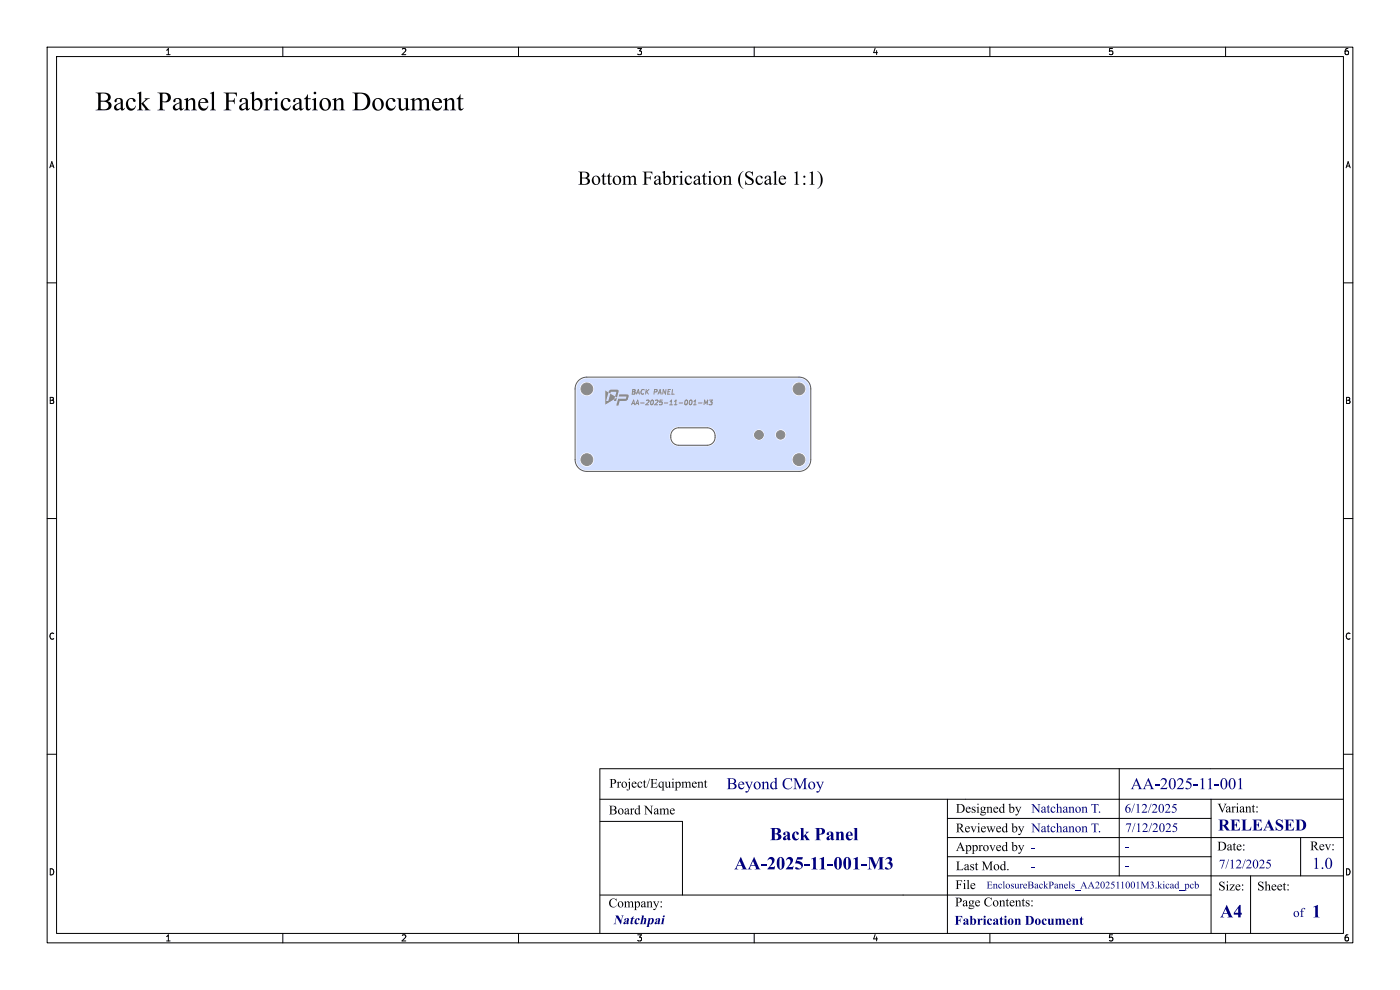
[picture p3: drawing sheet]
<svg xmlns="http://www.w3.org/2000/svg" width="297mm" height="210mm" viewBox="0 0 297 210" stroke-linecap="round" stroke-linejoin="round" font-family="sans-serif">
<path d="M123 80.8l.7-.4 .8-.1h45a2.24 2.24 0 0 1 2.2 2.1h-.7v-.3a1.51 1.51 0 0 0-1.6-1.1 1.51 1.51 0 0 0-1.4 1.4h-42v-.3a1.51 1.51 0 0 0-2.5-.7 1.51 1.51 0 0 0 .4 2.5 1.51 1.51 0 0 0 2.1-1.5h42v.2a1.51 1.51 0 0 0 1.6 1.4 1.51 1.51 0 0 0 1.4-1.6h.7l.1 9.8h-5l-.1-.2a1.15 1.15 0 0 0-1.2-.9 1.15 1.15 0 0 0-1 1.1h-2.3l-.1-.2a1.15 1.15 0 0 0-1.3-.9 1.15 1.15 0 0 0-.9 1.2h-7.9l-.1-.2a1.93 1.93 0 0 0-1.9-1.6h-6.1a2.12 2.12 0 0 0-1.9 2.1 2.12 2.12 0 0 0 1.9 2.1h6.5a1.93 1.93 0 0 0 1.6-1.8v-.6h7.9a1.15 1.15 0 0 0 1.2 1.1 1.15 1.15 0 0 0 1.1-1.2h2.3v.1a1.15 1.15 0 0 0 1.2 1.1 1.15 1.15 0 0 0 1.1-1.2h5v5.2h-.8v-.3a1.51 1.51 0 0 0-1.6-1.1 1.51 1.51 0 0 0-1.4 1.4h-42v-.3a1.51 1.51 0 0 0-2.5-.7 1.51 1.51 0 0 0 .4 2.5 1.51 1.51 0 0 0 2.1-1.5h42v.2a1.51 1.51 0 0 0 1.6 1.4 1.51 1.51 0 0 0 1.4-1.6h.8l-.1 .6a2.24 2.24 0 0 1-2.2 1.7h-45a2.25 2.25 0 0 1-2.2-2.2v-15l.1-.8z" fill="#d2dfff"/>
<g fill="#fff" stroke="#fff" stroke-width=".21">
<circle cx="161" cy="92.2" r=".9"/>
<circle cx="169.5" cy="82.5" r="1.25"/>
<circle cx="124.5" cy="82.5" r="1.25"/>
<circle cx="169.5" cy="97.5" r="1.25"/>
<circle cx="165.6" cy="92.2" r=".9"/>
<circle cx="124.5" cy="97.5" r="1.25"/>
</g>
<path d="M147.1 85.9h.6M147.2 85.2l.3-.3-.1 1M148.2 85.5h.7M149.4 85.9l.1-1 .2 .7 .4-.7-.1 1M150.5 84.9h.6l-.3 .3 .2 .1v.5h-.6" fill="none" stroke="#8b8b8b" stroke-width=".21"/>
<g fill="#8b8b8b">
<path d="M130.3 84.7l.6-.4-.2 .8h-.5z"/>
<path d="M129.3 82.8l.4-.1h1.5v.3l-.3 1.3-.4-.2 .2-1h-1.1l-.1 .4-.4-.2z"/>
<path d="M128.4 82.9l.7 .4-.5 1.8h.5l.3-1.4a.18 .18 0 0 1 .1-.2 .18 .18 0 0 1 .2 .2l.8 .4-.2 .6-1.9 1.1z"/>
<path d="M131.4 83.7h1.7l.3 .1v.3l-.4 .9-1.5 .1-.3 .9h-.5l.4-1.4h1.7l.1-.4-1.6-.1z"/>
</g>
<g fill="#8b8b8b" stroke="#8b8b8b" stroke-width=".21">
<circle cx="161" cy="92.2" r=".9"/>
<circle cx="169.5" cy="82.5" r="1.25"/>
<circle cx="124.5" cy="82.5" r="1.25"/>
<circle cx="169.5" cy="97.5" r="1.25"/>
<circle cx="165.6" cy="92.2" r=".9"/>
<circle cx="124.5" cy="97.5" r="1.25"/>
</g>
<path d="M122.7 80.7l.9-.5 .9-.2h45a2.5 2.5 0 0 1 2.5 2.5v15a2.5 2.5 0 0 1-2.5 2.5h-45a2.5 2.5 0 0 1-2.5-2.5v-15.2l.2-.9zM142.8 91.2l1-.4 6.2-.1a1.86 1.86 0 0 1 1.7 1.9 1.86 1.86 0 0 1-1.7 1.8l-6 .1a1.88 1.88 0 0 1-1.6-1.3 1.88 1.88 0 0 1 .4-2z" fill="none" stroke="#575757" stroke-width=".21"/>
<g fill="none" stroke="#000" stroke-width=".21">
<path d="M10 10h277v190h-277zM12 12h273v186h-273zM60 10v2M110 10v2M160 10v2M210 10v2M260 10v2M10 60h2M285 60h2M10 110h2M285 110h2M10 160h2"/>
<path d="M127.3 174.2h17.5M127.3 169.5h17.2M127.3 163.1h157.6M144.6 169.5h112.1M201 177.7h84M201 173.6h55.9M201 169.5v28.5M237.4 169.5v16.3M275.9 177.7v8.1M285 160h2M60 198v2M110 198v2"/>
<path d="M127.3 189.9h129.6M160 198v2M201 181.7h55.9M210 198v2M260 198v2M265.3 185.8v12.2"/>
</g>
<g fill="#00007f">
<path d="M218.9 183.9h.7v.2h-.7z"/>
<path d="M238.8 183.8h.7v.2h-.7z"/>
</g>
<path d="M201 185.8h55.7" fill="none" stroke="#000" stroke-width=".21"/>
<path d="M238.8 179.7h.7v.2h-.7z" fill="#00007f"/>
<path d="M127.3 163.1v34.9M144.8 174.2v15.7M237.4 163.1v6.4M256.8 169.5h28.2M256.9 169.5v28.5M256.8 185.8h28.2" fill="none" stroke="#000" stroke-width=".21"/>
<g fill="#000">
<path d="M122.7 36.4h1.2a.91 .91 0 0 1 1.1 .7h-.4a.78 .78 0 0 0-1.1-.5v1.1a.77 .77 0 0 0 1.1-.6h.4v.2l-.5 .5a.66 .66 0 0 1 .7 .7h-.5a.88 .88 0 0 0-1.2-.6v1.1a.84 .84 0 0 0 1.2-.5h.5a.91 .91 0 0 1-1.2 .7h-1.3l.3-.2 .1-.3v-2zM125.9 37.5a.9 .9 0 0 1 1-.1 .9 .9 0 0 1 .4 1h-.3a.69 .69 0 0 0-.8-.9 1.07 1.07 0 0 0 .3 1.6l.3-.2 .2-.5h.3a.95 .95 0 0 1-1.4 .7 .95 .95 0 0 1 0-1.6zM128.1 36.7l.1 .6h.4v.1h-.4v1.4l.2 .2 .2-.2a.39 .39 0 0 1-.4 .4 .39 .39 0 0 1-.4-.5v-1.3h-.3zM129.3 36.7v.6h.5v.1h-.5l.1 1.4 .1 .2 .3-.2a.39 .39 0 0 1-.5 .4 .39 .39 0 0 1-.3-.5v-1.3h-.3zM130.3 37.5a.9 .9 0 0 1 1.1-.1 .9 .9 0 0 1 .4 1h-.4a.69 .69 0 0 0-.8-.9 1.07 1.07 0 0 0 .3 1.6l.4-.2 .1-.5h.4a.95 .95 0 0 1-1.5 .7 .95 .95 0 0 1 0-1.6zM132 37.5l.6-.2v.4a.67 .67 0 0 1 1-.3l.1 .3a.59 .59 0 0 1 .8-.5 .59 .59 0 0 1 .4 .8v.9l.3 .3h-1l.3-.2v-1a.4 .4 0 0 0-.3-.5 .4 .4 0 0 0-.4 .4v1.1l.3 .2h-1l.3-.2v-1a.41 .41 0 0 0-.3-.5 .41 .41 0 0 0-.5 .3v1.1l.3 .3h-.9l.2-.2 .1-1-.1-.4zM136.3 36.4h2.1v.6l-.4-.4h-.9v1.1l.7-.1 .2-.3v.9l-.2-.3-.7-.1v1.2l.4 .2h-1.2l.4-.2v-.3v-2zM139 37.4a.66 .66 0 0 1 .7-.1 .66 .66 0 0 1 .4 .6v.9h-.3v-.7l-.4 .1a.36 .36 0 0 0-.3 .5 .36 .36 0 0 0 .5 .2l.5-.1 .1 .2 .2-.2a.36 .36 0 0 1-.2 .4 .36 .36 0 0 1-.4-.1v-.2a.59 .59 0 0 1-1 .1 .64 .64 0 0 1 .5-.9l.5-.2a.37 .37 0 0 0-.1-.4 .37 .37 0 0 0-.5 0l-.1 .2a.17 .17 0 0 1-.1 .2 .17 .17 0 0 1-.2-.2zM140.4 36.5l.7-.2v1.3a.73 .73 0 0 1 .9-.2 .73 .73 0 0 1 .4 .9h-.4a.55 .55 0 0 0-.2-.7 .55 .55 0 0 0-.7 .2v1.1a.57 .57 0 0 0 .7 .1 .57 .57 0 0 0 .2-.7h.4a.99 .99 0 0 1-.6 .9 .99 .99 0 0 1-1.1-.2v-2.3zM142.6 37.5l.6-.2v.4l.3-.4a.24 .24 0 0 1 .4 0 .24 .24 0 0 1-.1 .4l-.3-.2-.3 .3v1.1l.3 .3h-.9l.3-.2v-1l-.1-.4zM144.1 37.5l.6-.2v1.6l.3 .3h-.9l.3-.3v-.9l-.1-.4zM145.5 37.5a.61 .61 0 0 1 .7-.3 .61 .61 0 0 1 .5 .7l-.3-.1a.41 .41 0 0 0-.4-.4 .41 .41 0 0 0-.4 .5 .69 .69 0 0 0 .1 .8 .69 .69 0 0 0 .8 .1l.3-.3a.78 .78 0 0 1-.9 .7 .78 .78 0 0 1-.7-.9z"/>
<path d="M147.4 37.4a.66 .66 0 0 1 .7-.1 .66 .66 0 0 1 .4 .6v.9h-.3v-.7l-.4 .1a.36 .36 0 0 0-.4 .5 .36 .36 0 0 0 .6 .2l.5-.1 .1 .2 .2-.2a.36 .36 0 0 1-.2 .4 .36 .36 0 0 1-.4-.1v-.2a.59 .59 0 0 1-1 .1 .64 .64 0 0 1 .5-.9l.5-.2a.37 .37 0 0 0-.2-.4 .37 .37 0 0 0-.5 0v.2a.17 .17 0 0 1-.1 .2 .17 .17 0 0 1-.2-.2zM149.4 36.7l.1 .6h.4v.1h-.4v1.4l.2 .2 .2-.2a.39 .39 0 0 1-.4 .4 .39 .39 0 0 1-.3-.5v-1.3h-.3zM150.1 37.5l.7-.2v1.6l.3 .3h-1l.3-.3v-.9v-.4zM151.6 37.5a.9 .9 0 0 1 1.1-.1 .9 .9 0 0 1 .4 1h-.4a.69 .69 0 0 0-.8-.9 1.07 1.07 0 0 0 .4 1.6l.3-.2 .1-.5h.4a.95 .95 0 0 1-1.4 .7 .95 .95 0 0 1-.1-1.6zM153.3 37.5l.6-.2v.4a.58 .58 0 0 1 .7-.4 .58 .58 0 0 1 .5 .7v.9l.2 .3h-.9l.3-.2v-1a.4 .4 0 0 0-.3-.5 .4 .4 0 0 0-.5 .3v1.1l.3 .3h-.9l.3-.2v-1.2l-.1-.2zM158.3 36.6a1.42 1.42 0 0 1 1.3-.1l.1-.1v.9a.63 .63 0 0 0-.5-.8 .63 .63 0 0 0-.8 .6l.7 .5a.87 .87 0 0 1 .8 1.1 .87 .87 0 0 1-1.4 .5l-.3-.1-.1 .1v-.9a.77 .77 0 0 0 .6 .7 .77 .77 0 0 0 .8-.4 1.61 1.61 0 0 0-1.1-.9 .69 .69 0 0 1-.1-1.1zM160.5 37.5a.61 .61 0 0 1 .8-.3 .61 .61 0 0 1 .4 .7l-.3-.1a.41 .41 0 0 0-.4-.4 .41 .41 0 0 0-.4 .5 .69 .69 0 0 0 .2 .8 .69 .69 0 0 0 .8 .1l.2-.3a.78 .78 0 0 1-.9 .7 .78 .78 0 0 1-.6-.9zM162.4 37.4a.66 .66 0 0 1 .7-.1 .66 .66 0 0 1 .4 .6v.9h-.3v-.7l-.4 .1a.36 .36 0 0 0-.3 .5 .36 .36 0 0 0 .5 .2l.5-.1 .1 .2 .3-.2a.36 .36 0 0 1-.3 .4 .36 .36 0 0 1-.4-.1v-.2a.59 .59 0 0 1-1 .1 .64 .64 0 0 1 .6-.9l.4-.2a.37 .37 0 0 0-.1-.4 .37 .37 0 0 0-.5 0v.2a.17 .17 0 0 1-.2 .2 .17 .17 0 0 1-.2-.2zM164 36.5l.6-.2 .1 2.6 .2 .3h-.9l.3-.3v-1.8v-.5zM165.4 37.5a.75 .75 0 0 1 .8-.2 .75 .75 0 0 1 .6 .6h-.5a.44 .44 0 0 0-.4-.5 .44 .44 0 0 0-.4 .5h1.3v.1h-1.3a.66 .66 0 0 0 .4 .9 .66 .66 0 0 0 .8-.4 .78 .78 0 0 1-.9 .7 .78 .78 0 0 1-.6-.9zM168.4 36.7l.8-.3v2.5l.3 .3h-1l.3-.3v-1.7v-.4zM171.7 36.7l.7-.3 .1 2.5 .3 .3h-1l.3-.3v-1.7v-.4z"/>
<path d="M173.4 36.3a2.17 2.17 0 0 1 0 3.8 2.83 2.83 0 0 0 0-3.8zM157.3 36.6l.4-.3a2.83 2.83 0 0 0 0 3.8 2.19 2.19 0 0 1-.4-3.5z"/>
<circle cx="144.5" cy="36.5" r=".21"/>
<circle cx="150.6" cy="36.5" r=".21"/>
<circle cx="170.6" cy="39" r=".23"/>
<circle cx="170.6" cy="37.5" r=".23"/>
</g>
<text font-size="5.7" x="20.2" y="24.9">BackPanelFabricationDocument</text>
<g font-size="3.9" fill="#00007f">
<text x="163.3" y="179.2">BackPanel</text>
<text x="155.7" y="185.4">AA-2025-11-001-M3</text>
<text x="258.8" y="195.6">A4</text>
<text x="278.3" y="195.6">1</text>
</g>
<g font-size="3.5" fill="#00007f">
<text x="154.1" y="168.3">BeyondCMoy</text>
<text x="239.9" y="168.3">AA-2025-11-001</text>
<text x="258.4" y="177.1">RELEASED</text>
<text x="278.4" y="185.2">1.0</text>
</g>
<g font-size="2.8">
<text x="129.3" y="167.8">Project/Equipment</text>
<text x="129.2" y="173.5">BoardName</text>
<text x="202.8" y="173.1">Designedby</text>
<text x="258.3" y="173.1">Variant:</text>
<text x="202.8" y="177.3">Reviewedby NatchanonT.</text>
<text x="202.8" y="185.3">LastMod.</text>
<text x="258.2" y="181.1">Date:</text>
<text x="277.9" y="181.1">Rev:</text>
<text x="202.7" y="189.3">File</text>
<text x="258.5" y="189.6">Size:</text>
<text x="266.7" y="189.6">Sheet:</text>
<text x="129.1" y="193.2">Company:</text>
<text x="202.6" y="193">PageContents:</text>
</g>
<g font-size="2.8" fill="#00007f">
<text x="218.8" y="173.1">NatchanonT.</text>
<text x="238.6" y="173.1">6/12/2025</text>
<text x="238.7" y="177.2">7/12/2025</text>
<text x="202.8" y="181.2">Approvedby -</text>
<text x="258.6" y="184.9">7/12/2025</text>
<text x="130.1" y="196.8">Natchpai</text>
<text x="202.5" y="196.9">FabricationDocument</text>
<text x="274.3" y="195.2">of</text>
</g>
<text font-size="2.2" fill="#00007f" x="209.3" y="189">EnclosureBackPanels_AA202511001M3.kicad_pcb</text>
<g font-size="1.8">
<text x="35" y="11.9">1</text>
<text x="85" y="11.9">2</text>
<text x="135" y="11.9">3</text>
<text x="185" y="11.9">4</text>
<text x="235" y="11.9">5</text>
<text x="285" y="11.9">6</text>
<text x="10.3" y="35.9">A</text>
<text x="285.4" y="35.9">A</text>
<text x="10.3" y="85.9">B</text>
<text x="285.3" y="85.9">B</text>
<text x="10.3" y="135.9">C</text>
<text x="285.3" y="135.9">C</text>
<text x="10.3" y="185.9">D</text>
<text x="285.3" y="185.9">D</text>
<text x="35" y="199.9">1</text>
<text x="85" y="199.9">2</text>
<text x="135" y="199.9">3</text>
<text x="185" y="199.9">4</text>
<text x="235" y="199.9">5</text>
<text x="285" y="199.9">6</text>
</g>
<g font-size="1.4" fill="#8b8b8b">
<text x="133.8" y="83.8">BACK</text>
<text x="138.8" y="83.8">PANEL</text>
<text x="133.8" y="86">AA-2025-11-001-M3</text>
</g>
</svg>
